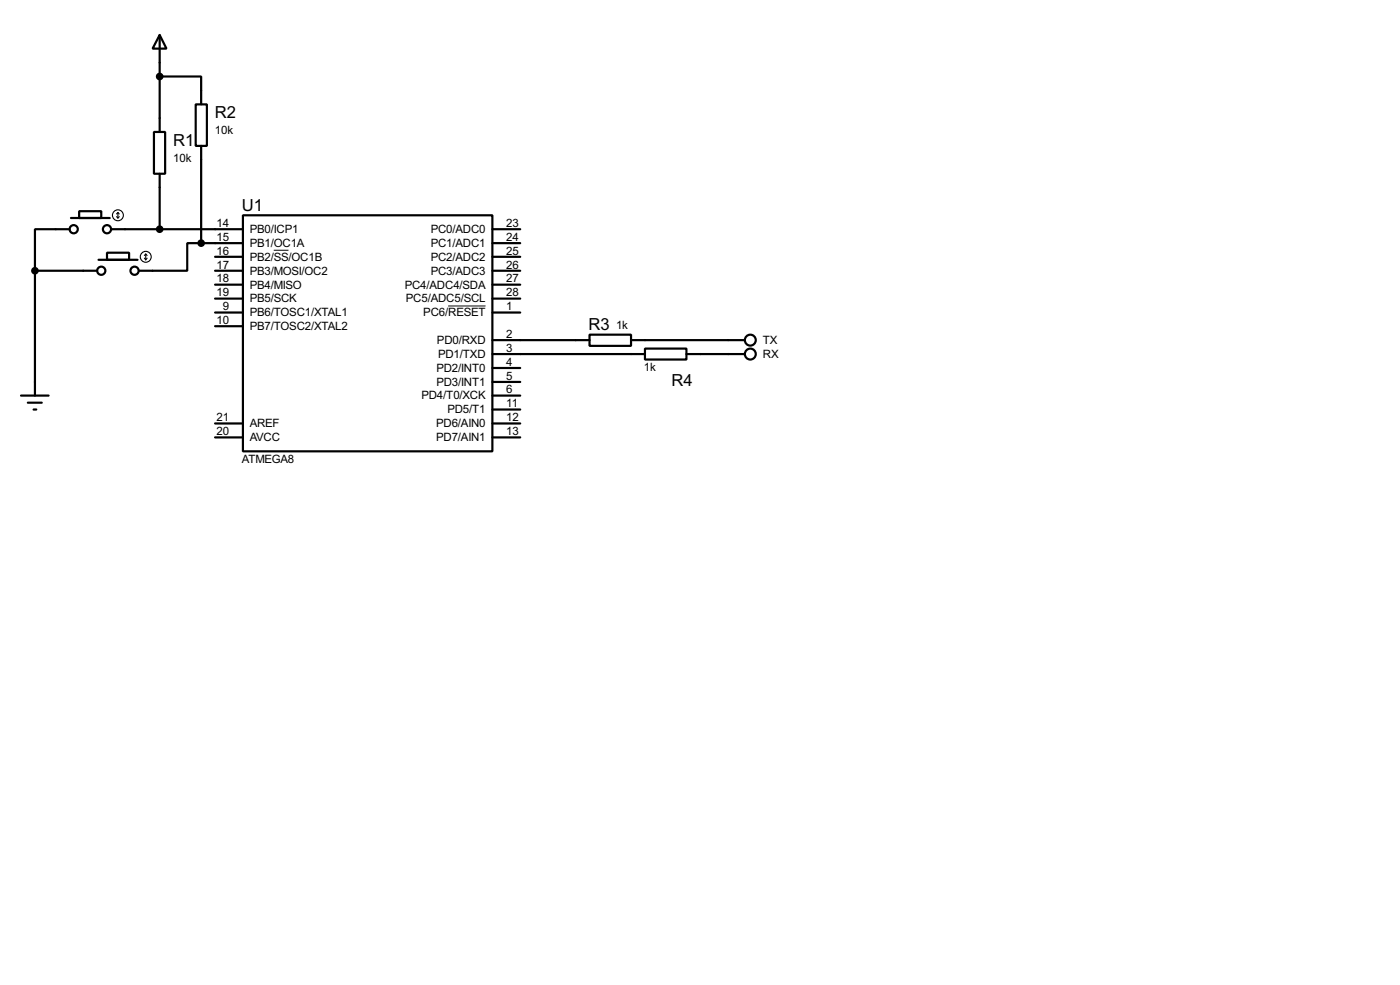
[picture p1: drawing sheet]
<svg xmlns="http://www.w3.org/2000/svg" width="256mm" height="180mm" viewBox="0 0 256 180" stroke-linecap="round" stroke-linejoin="round" font-family="sans-serif">
<g fill="none" stroke="#000" stroke-width=".4">
<path d="M29.3 6.4l1.2 2.5h-2.5zM29.3 14h7.6v5.1M29.3 6.4v17.8M35.9 19.1h2v7.6h-2zM13 39.9h7.1M14.5 38.7h4.1v1.2h-4.1zM28.2 24.2h2.1v7.6h-2.1zM29.3 31.8v10.2M36.9 26.7v17.8M44.5 39.4h45.7v43.2h-45.7zM6.4 49.6v22.8M6.4 49.6h11.4"/>
<path d="M12.8 42h-6.4v7.6M18.1 47.6h7.1M19.6 46.3h4.1v1.3h-4.1zM20.4 42h24.1M36.9 44.5h-2.6v5.1h-8.8M36.9 44.5h7.6M39.4 49.6h5.1M39.4 47h5.1M39.4 52.1h5.1M39.4 54.7h5.1M39.4 57.2h5.1M39.4 59.7h5.1"/>
<path d="M90.2 42h5.1M90.2 44.5h5.1M90.2 49.6h5.1M90.2 47h5.1M90.2 52.1h5.1M90.2 54.7h5.1M90.2 57.2h5.1M3.9 72.4h5M5.1 73.7h2.6M6.2 75h.5M39.4 77.5h5.1M90.2 62.3h17.8"/>
<path d="M90.2 64.8h28M90.2 67.4h5.1M90.2 69.9h5.1M90.2 72.4h5.1M90.2 75h5.1M90.2 77.5h5.1M108 61.3h7.6v2h-7.6zM115.6 62.3h20.9M118.2 63.8h7.6v2h-7.6zM125.8 64.8h10.7M39.4 80.1h5.1M90.2 80.1h5.1"/>
<circle cx="13.5" cy="42" r=".75"/>
<circle cx="18.5" cy="49.6" r=".75"/>
<circle cx="19.6" cy="42" r=".75"/>
<circle cx="24.6" cy="49.6" r=".75"/>
<circle cx="137.4" cy="62.3" r="1"/>
<circle cx="137.4" cy="64.8" r="1"/>
</g>
<path d="M50.2 45.8h2.7M82.1 56h6.9" fill="none" stroke="#000" stroke-width=".18"/>
<g fill="none" stroke="#000" stroke-width=".2">
<path d="M21.4 39.7l.2 .2M21.6 38.9v1M21.6 38.9l-.2 .3M21.6 38.9l.3 .3M21.9 39.7l-.3 .2M26.5 47.3l.2 .3M26.7 46.5v1.1M26.7 46.5l-.2 .3M26.7 46.5l.3 .3M27 47.3l-.3 .3"/>
<circle cx="21.6" cy="39.4" r="1"/>
<circle cx="26.7" cy="47" r="1"/>
</g>
<g fill="#000" stroke="#000" stroke-width=".4">
<circle cx="29.2" cy="14" r=".5"/>
<circle cx="6.4" cy="49.6" r=".5"/>
<circle cx="29.2" cy="42" r=".5"/>
<circle cx="36.8" cy="44.5" r=".5"/>
</g>
<g font-size="3.4">
<text x="39.4" y="21.7">R2</text>
<text x="31.8" y="26.7">R1</text>
<text x="44.3" y="38.6">U1</text>
<text x="107.8" y="60.5">R3</text>
<text x="123" y="70.6">R4</text>
</g>
<g font-size="2.4">
<text x="31.8" y="29.6">10k</text>
<text x="39.4" y="24.6">10k</text>
<text x="39.7" y="41.6">14</text>
<text x="92.8" y="41.6">23</text>
<text x="39.7" y="44.1">15</text>
<text x="39.7" y="46.6">16</text>
<text x="45.8" y="42.7">PB0/ICP1</text>
<text x="45.8" y="45.2">PB1/OC1A</text>
<text x="45.8" y="47.7">PB2/SS/OC1B</text>
<text x="78.9" y="42.7">PC0/ADC0</text>
<text x="78.9" y="45.2">PC1/ADC1</text>
<text x="78.9" y="47.7">PC2/ADC2</text>
<text x="92.8" y="44.1">24</text>
<text x="92.8" y="46.6">25</text>
<text x="39.7" y="49.2">17</text>
<text x="39.7" y="51.7">18</text>
<text x="45.8" y="50.3">PB3/MOSI/OC2</text>
<text x="45.8" y="52.8">PB4/MISO</text>
<text x="74.2" y="52.8">PC4/ADC4/SDA</text>
<text x="78.9" y="50.3">PC3/ADC3</text>
<text x="92.8" y="49.2">26</text>
<text x="92.8" y="51.7">27</text>
<text x="39.7" y="54.3">19</text>
<text x="39.7" y="59.3">10</text>
<text x="40.8" y="56.8">9</text>
<text x="45.8" y="55.4">PB5/SCK</text>
<text x="45.8" y="57.9">PB6/TOSC1/XTAL1</text>
<text x="74.4" y="55.4">PC5/ADC5/SCL</text>
<text x="77.6" y="57.9">PC6/RESET</text>
<text x="92.8" y="56.8">1</text>
<text x="92.8" y="54.3">28</text>
<text x="45.8" y="60.4">PB7/TOSC2/XTAL2</text>
<text x="80.1" y="63">PD0/RXD</text>
<text x="80.3" y="65.5">PD1/TXD</text>
<text x="92.8" y="61.9">2</text>
<text x="92.8" y="64.4">3</text>
<text x="112.9" y="60.3">1k</text>
<text x="139.8" y="63">TX</text>
<text x="139.8" y="65.5">RX</text>
<text x="80" y="68.1">PD2/INT0</text>
<text x="80" y="70.6">PD3/INT1</text>
<text x="92.8" y="67">4</text>
<text x="92.8" y="69.5">5</text>
<text x="92.8" y="72">6</text>
<text x="118" y="67.9">1k</text>
<text x="39.7" y="77.1">21</text>
<text x="77.2" y="73.1">PD4/T0/XCK</text>
<text x="82" y="75.7">PD5/T1</text>
<text x="92.8" y="74.6">11</text>
<text x="92.8" y="77.1">12</text>
<text x="39.7" y="79.7">20</text>
<text x="45.8" y="78.2">AREF</text>
<text x="45.8" y="80.8">AVCC</text>
<text x="79.9" y="78.2">PD6/AIN0</text>
<text x="79.9" y="80.8">PD7/AIN1</text>
<text x="92.8" y="79.7">13</text>
<text x="44.3" y="84.7">ATMEGA8</text>
</g>
</svg>
